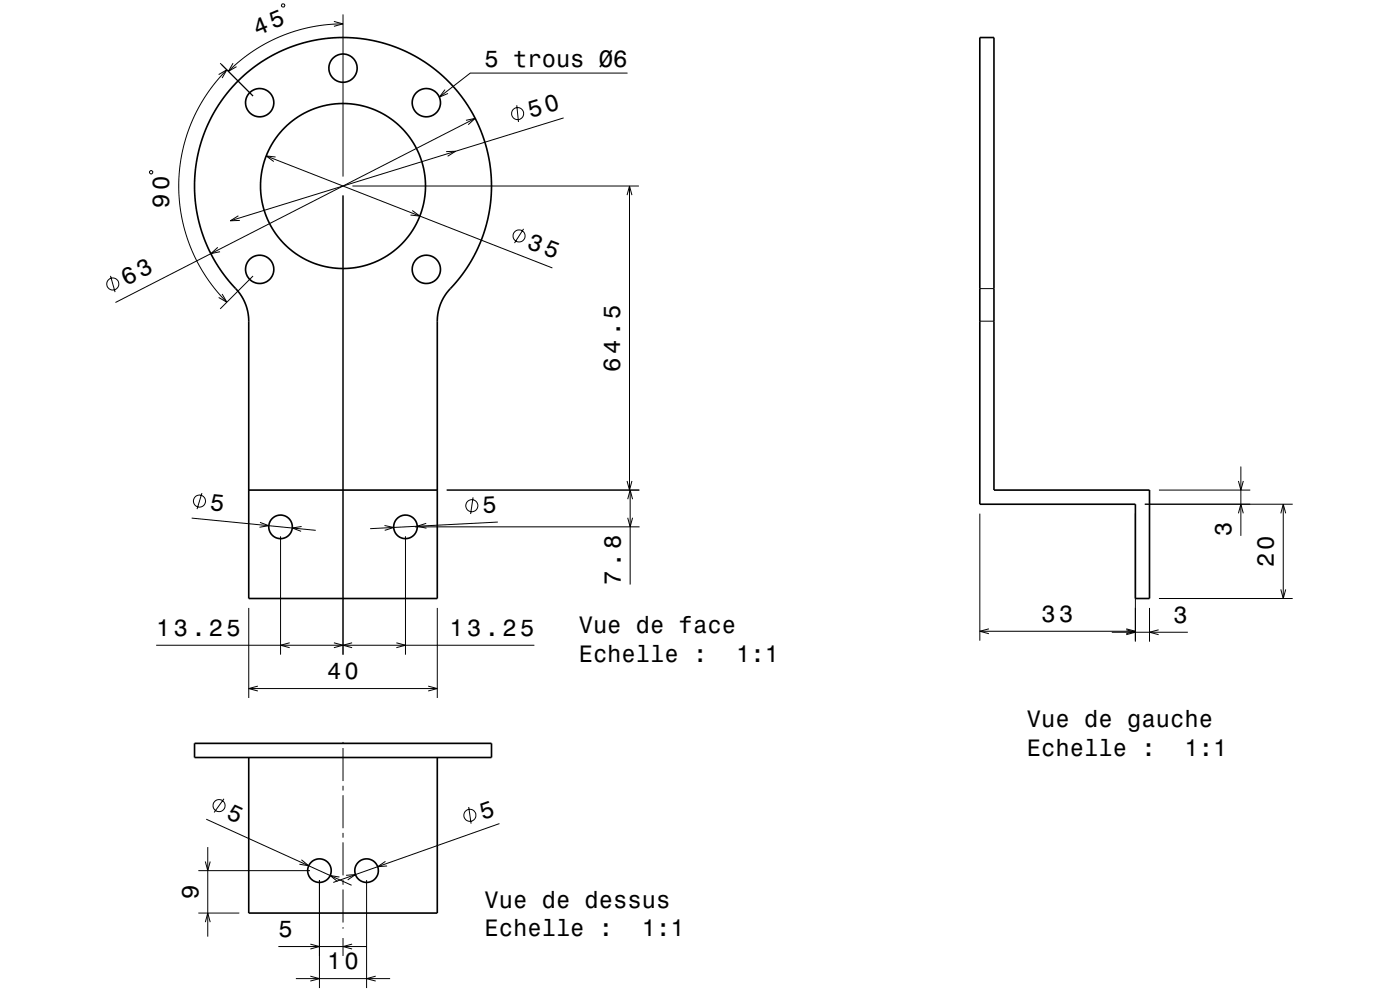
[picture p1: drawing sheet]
<svg xmlns="http://www.w3.org/2000/svg" width="297mm" height="210mm" viewBox="0 0 297 210" stroke-linecap="round" stroke-linejoin="round" font-family="sans-serif">
<g fill="none" stroke="#000" stroke-width=".21">
<path d="M46.4 15.8l1.7-1-1 1.7M46.7 13.4l7 7M48.1 14.8l-2.2 2.4-2.1 2.8-1.8 3-1.4 3-1.1 3-.9 3.4-.5 3.2-.2 3.5 .2 3.5 .4 3.2 .7 3.2 1.2 3.5 1.5 3.2 1.9 3.2 2.1 2.8 2.2 2.4M49.4 13.4l-1 1.7 1.8-1M59.8 .9h.5v.5h-.5zM70.8 4.5l2 .6-2 .5M72.8 5.1l-3.8 .2-3.2 .5-3.4 .9-3 1.1-2.9 1.4-2.8 1.7-2.8 2-2.5 2.2M72.8 3.1v34.4M94.4 19l-1.2 1.6 1.8-.8M133.1 15.5h-33.3l-6.6 5.1M31.9 36.2l.5 .2-.2 .5-.5-.2zM56.5 33.1l60.7 23.7"/>
<path d="M58.5 33.3l-2-.2 1.6 1.2M74.8 39.5h60.7M94.7 32.2l2-.1-1.7 1M98.9 25.5l1.9-.4-1.5 1.3M100.8 25.1l-76.3 39.1M109.6 22.3l.4 3.6M119.6 25l-70.7 21.8M133.5 39.5v64.5M23.4 58.5l1 3.5M46.2 52.5l-1.5 1.3 2-.4M50.6 45.8l-1.7 1h2M53.7 58.6l-7 6.9"/>
<path d="M72.8 41.5v97.4M87.5 44.7l1.6 1.1-2-.2M111.1 48.5l-1.9 3.1M133 41.4l.5-1.9 .6 1.9M47.1 62.4l1 1.7-1.7-1M207.9 61.2h3M207.9 68.1h3M263.2 99v14.7M40.7 109.9l26.3 2.6M42.8 104.6l-1 3.4M55.2 110.8l1.8 .7-1.9 .3M59.5 113.8v25.1"/>
<path d="M64 111.7l-2 .3 1.9 .7M81.6 111.5l1.9 .4-1.9 .6M86 113.8v25.1M88 111.8h47.7M90.4 111l-1.9 .6 2 .4M94.8 104h40.9M100.4 105.5l-.6 3.5M105.6 110.7l-27.1 1.4M133 102l.5 2 .6-2M133.2 109.8l.5 2 .5-2M133.2 105.9l.5-1.9 .5 1.9M133.7 104v20"/>
<path d="M207.9 109v26.9M240.9 109v27.1M242.9 107h31.3M245.9 104h19.3M262.7 108.9l.5-1.9 .6 1.9M262.7 102l.5 2 .6-2M271.7 108.9l.5-1.9 .6 1.9M272.2 107v20M33.1 136.9h80.3M52.8 129v19.1M61.5 136.4l-2 .5 2 .5M70.8 136.4l2 .5-2 .5"/>
<path d="M74.7 136.4l-1.9 .5 1.9 .5M84.1 136.4l1.9 .5-1.9 .5M92.8 129v19.1M207.9 133.9h33M209.8 133.4l-1.9 .5 1.9 .5M235.9 134.1h16.1M238.9 133.6l2 .5-2 .5M238.9 133.4l2 .5-2 .5M243.9 129v7.1M245.8 133.6l-1.9 .5 1.9 .5M245.9 127h28.3M271.7 125l.5 2 .6-2"/>
<path d="M52.8 146.1h40M54.7 145.5l-1.9 .6 1.9 .5M72.8 157.4v.3M72.8 158.7v7M90.8 145.5l2 .6-2 .5M43.8 173.8l30.8 14M44.1 179.7v19M47.5 169.4l-2.1 2.9M72.8 166.7v1M72.8 168.7v7M72.8 176.7v1M72.8 178.7v7"/>
<path d="M99.4 171.2l.5 3.5M105.9 174.7l-35.2 12.5M42.1 193.7h8.7M42.1 184.7h23.7M43.6 182.7l.5 2 .5-2M43.6 195.6l.5-1.9 .5 1.9M63.9 182.4l1.6 1.2-2-.3M67.8 186.7v22.9M72 186l-2-.3 1.6 1.3M72.8 186.7v1M72.8 188.7v7M72.8 196.7v.3"/>
<path d="M72.8 199v3.8M73.4 185.7l2-.2-1.6 1.2M77.8 186.7v22.9M81.8 182.7l-1.7 1.2 2-.2M59 200.8h18.8M62.8 207.6h20M65.8 207.1l2 .5-2 .5M65.8 200.3l2 .5-2 .5M74.7 200.3l-1.9 .5 1.9 .5M79.7 207.1l-1.9 .5 1.9 .5"/>
<circle cx="109.8" cy="24.1" r="1.28"/>
<circle cx="110.1" cy="50.1" r="1.28"/>
<circle cx="23.9" cy="60.2" r="1.28"/>
<circle cx="42.3" cy="106.3" r="1.28"/>
<circle cx="100.1" cy="107.3" r="1.28"/>
<circle cx="46.5" cy="170.9" r="1.28"/>
<circle cx="99.7" cy="172.9" r="1.28"/>
</g>
<g fill="none" stroke="#000" stroke-width=".35">
<path d="M50.3 17.4l2.4-2.2 2.4-1.8 2.4-1.5 2.6-1.3 3.1-1.1 2.9-.8 2.7-.5 3.2-.2h2.8l3 .4 2.9 .6 3.1 .9 3 1.3 2.4 1.4 2.7 1.8 2.3 1.9 2.1 2.2 1.8 2.3 1.6 2.3 1.5 2.8 1.2 2.8 .9 2.9 .6 3.2 .3 2.9v3l-.2 3-.6 3-.9 3.1-1.1 2.8-1.4 2.6-1.7 2.8-2.1 2.5a10.4 10.4 0 0 0-3.4 7.6v58.9h-40v-59.1a10.9 10.9 0 0 0-3.8-7.8l-1.9-2.4-1.6-2.5-1.4-2.6-1.1-2.8-.8-2.7-.6-2.9-.3-2.7v-3l.2-3 .5-2.7 .8-2.9 1-2.8 1.3-2.7 1.4-2.4 1.8-2.4zM207.9 8h3v96h33v23h-3v-20h-33zM52.8 104h40M41.3 157.7h63v3h-63zM52.8 160.7v33h40v-33"/>
<circle cx="72.8" cy="14.5" r="3"/>
<circle cx="55.1" cy="21.8" r="3"/>
<circle cx="72.8" cy="39.5" r="17.5"/>
<circle cx="90.4" cy="21.8" r="3"/>
<circle cx="55.1" cy="57.1" r="3"/>
<circle cx="90.4" cy="57.1" r="3"/>
<circle cx="59.5" cy="111.8" r="2.5"/>
<circle cx="86" cy="111.8" r="2.5"/>
<circle cx="67.8" cy="184.7" r="2.5"/>
<circle cx="77.8" cy="184.7" r="2.5"/>
</g>
<g font-size="5.1">
<text x="112.5" y="25.1" transform="rotate(-17 112.5 25.1)">50</text>
<text x="26.8" y="60.8" transform="rotate(-27 26.8 60.8)">63</text>
<text x="44.4" y="108.3" transform="rotate(6 44.4 108.3)">5</text>
<text x="102.5" y="108.9" transform="rotate(-3 102.5 108.9)">5</text>
</g>
<g font-size="5">
<text x="54.5" y="7.6" transform="rotate(-22 54.5 7.6)">45</text>
<text x="102.8" y="14.3">5 trous Ø6</text>
<text x="35.9" y="44.1" transform="rotate(-90 35.9 44.1)">90</text>
<text x="111.6" y="52.5" transform="rotate(21 111.6 52.5)">35</text>
<text x="131.5" y="78.8" transform="rotate(-90 131.5 78.8)">64.5</text>
<text x="261.2" y="113.7" transform="rotate(-90 261.2 113.7)">3</text>
<text x="131.7" y="124" transform="rotate(-90 131.7 124)">7.8</text>
<text x="270.2" y="120.3" transform="rotate(-90 270.2 120.3)">20</text>
<text x="221" y="131.9">33</text>
<text x="33.1" y="134.9">13.25</text>
<text x="95.4" y="134.9">13.25</text>
<text x="122.8" y="134.3">Vue de face</text>
<text x="249" y="132.1">3</text>
<text x="122.8" y="140.4">Echelle :</text>
<text x="156.2" y="140.4">1:1</text>
<text x="69.4" y="144.1">40</text>
<text x="217.9" y="154.3">Vue de gauche</text>
<text x="217.9" y="160.4">Echelle :</text>
<text x="251.3" y="160.4">1:1</text>
<text x="47.8" y="173.4" transform="rotate(24 47.8 173.4)">5</text>
<text x="102.4" y="173.8" transform="rotate(-19 102.4 173.8)">5</text>
<text x="42.1" y="190.7" transform="rotate(-90 42.1 190.7)">9</text>
<text x="102.8" y="192.5">Vue de dessus</text>
<text x="59" y="198.8">5</text>
<text x="102.8" y="198.6">Echelle :</text>
<text x="136.2" y="198.6">1:1</text>
<text x="69.4" y="205.6">10</text>
</g>
</svg>
